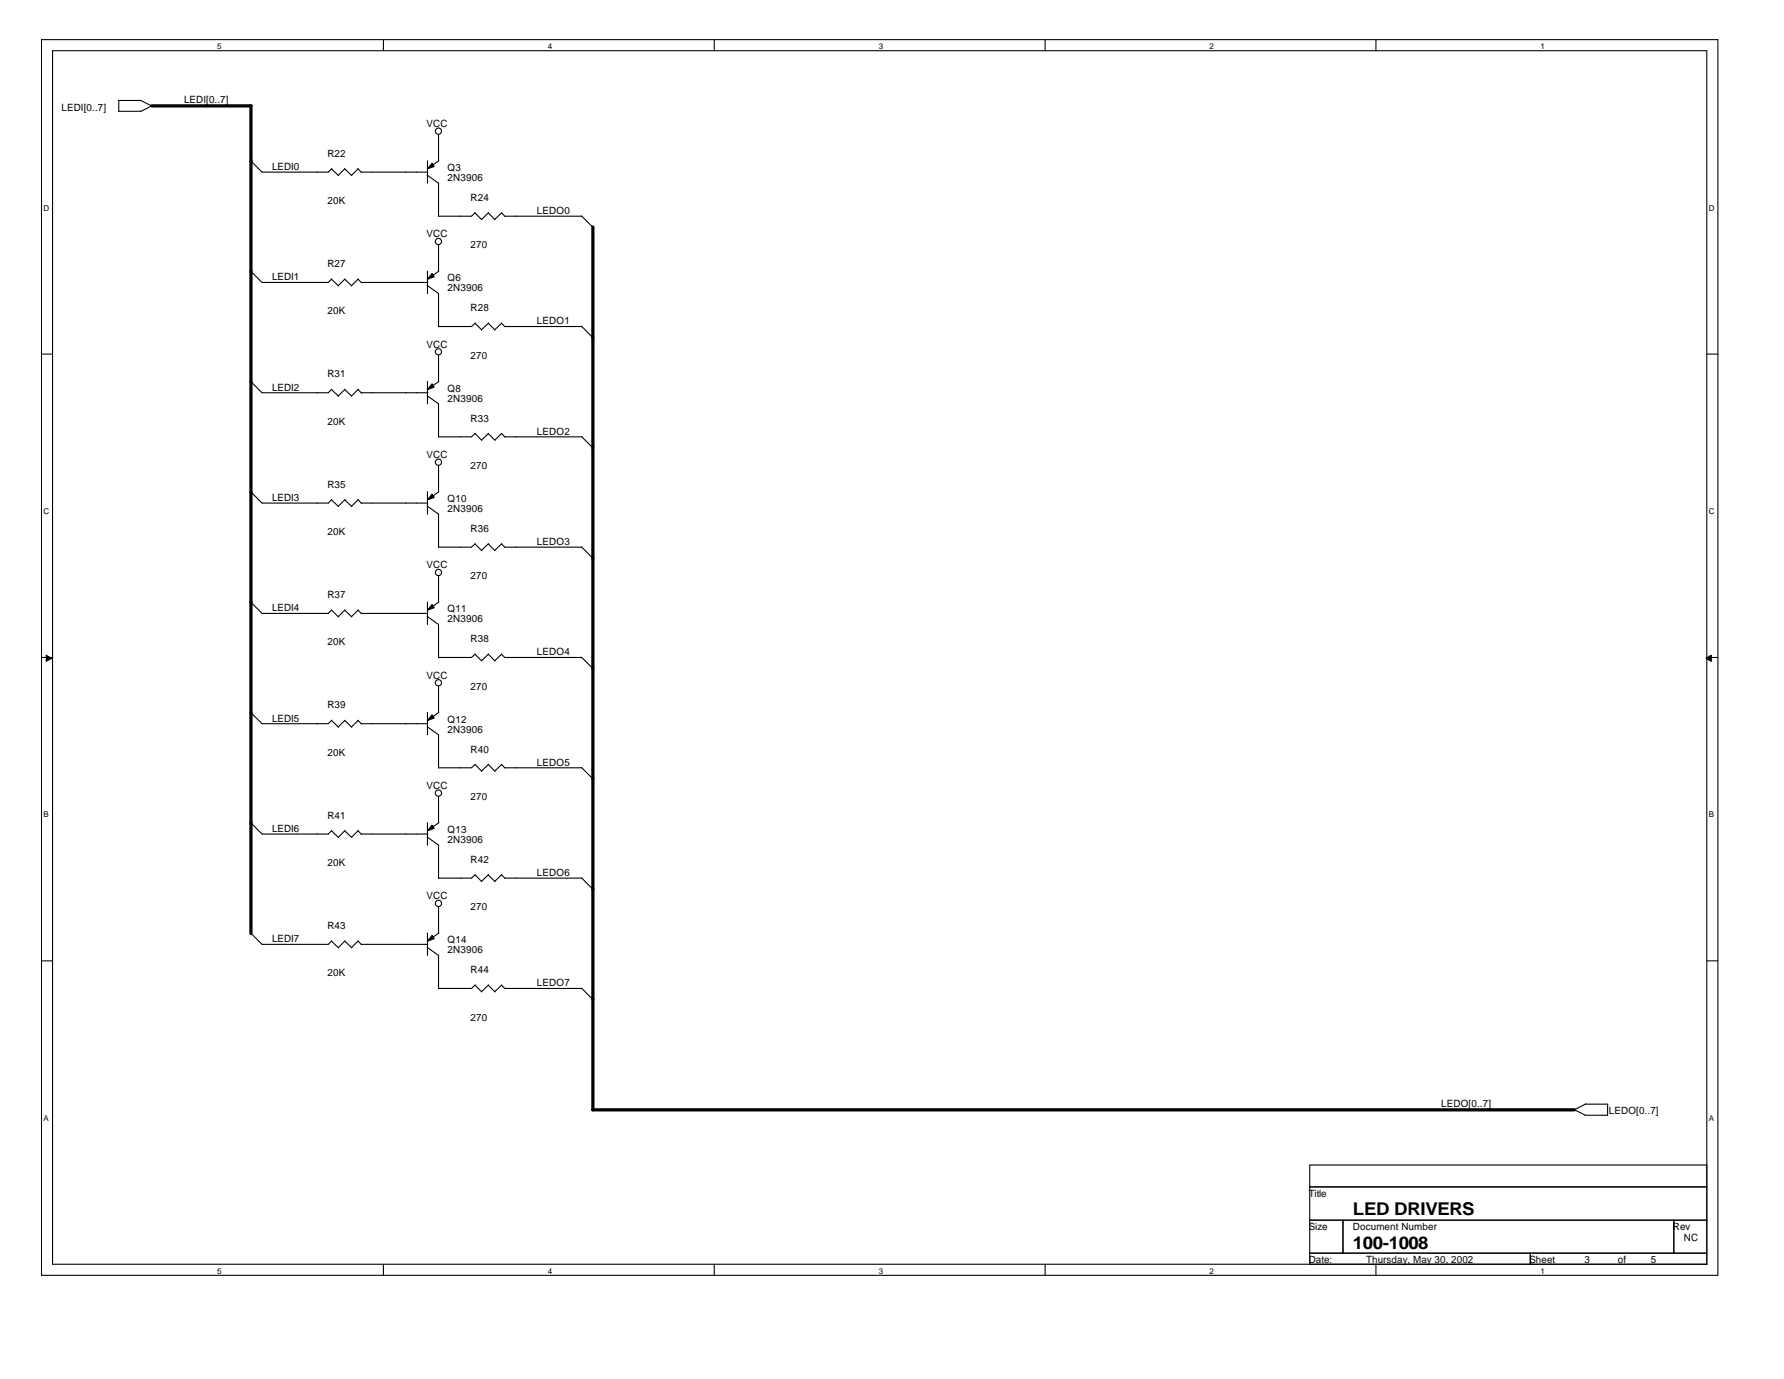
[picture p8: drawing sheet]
<svg xmlns="http://www.w3.org/2000/svg" width="279mm" height="216mm" viewBox="0 0 279 216" stroke-linecap="round" stroke-linejoin="round" font-family="sans-serif">
<g fill="none" stroke="#000" stroke-width=".17">
<path d="M6.5 6.2h262.5v193.5h-262.5zM8.2 7.9h259.1v190h-259.1zM18.6 17.4h3.4M18.6 15.7h3.5M18.6 15.7v1.7M22 15.7l1.8 .9M23.8 16.6l-1.8 .9M60 6.2v1.7M111.9 6.2v1.7M163.7 6.2v1.7M215.5 6.2v1.7M39.3 25.2l1.7 1.7h10.4l.6-.5"/>
<path d="M51.9 26.4l1.1 1.1M54 26.4l1.1 1.1M54 26.4l-1 1.1M56.1 26.4l.5 .6M56.1 26.4l-1 1.1M56.6 26.9h10.4M66.9 27.4l1.8 1.3v5.2M66.9 25.2v3.5M68.7 21.1v4.1M68.7 38.3v4.2M68.7 25.2l-1.8 1.2M74.4 33.3l1.1 1.1"/>
<path d="M74.4 33.3l-.6 .5h-5.1M76.5 33.3l1 1.1M76.5 33.3l-1.1 1.1M78.5 33.3l.6 .6M78.6 33.3l-1.1 1.1M79.1 33.8h12M91.1 33.8l1.8 1.8M6.5 55.4h1.7M39.3 42.4l1.7 1.8h10.4l.6-.5M39.3 59.7l1.7 1.8h10.4l.6-.6M51.9 43.7l1.1 1.1M54 43.7l1.1 1.1"/>
<path d="M54 43.7l-1 1M56.1 43.7l.5 .6M56.1 43.7l-1 1M56.6 44.2h10.4M66.9 44.7l1.8 1.3v5.2M66.9 42.4v3.6M66.9 59.7v3.5M68.7 55.6v4.2M68.7 42.4l-1.8 1.3M68.7 59.7l-1.8 1.3M74.4 50.6l1.1 1.1M74.4 50.6l-.6 .5h-5.1"/>
<path d="M76.5 50.6l1 1.1M76.5 50.6l-1.1 1M78.5 50.6l.6 .6M78.6 50.6l-1.1 1M79.1 51.1h12M91.1 51.1l1.8 1.8M267.3 55.4h1.7M39.3 77l1.7 1.8h10.4l.6-.6M51.9 61l1.1 1M51.9 78.3l1.1 1M54 61l1.1 1M54 78.3l1.1 1"/>
<path d="M54 60.9l-1 1.1M54 78.2l-1 1.1M56.1 61l.5 .5M56.1 78.3l.5 .5M56.1 60.9l-1 1.1M56.1 78.2l-1 1.1M56.6 61.5h10.4M56.6 78.8h10.4M66.9 62l1.8 1.2v5.2M66.9 79.2l1.8 1.3v5.2M66.9 77v3.5M68.7 72.9v4.1"/>
<path d="M68.7 77l-1.8 1.3M74.4 67.9l1.1 1M74.4 67.8l-.6 .6h-5.1M76.5 67.9l1 1M76.5 67.8l-1.1 1.1M78.5 67.9l.6 .5M78.6 67.8l-1.1 1.1M79.1 68.4h12M91.1 68.4l1.8 1.7M39.3 94.3l1.7 1.7h10.4l.6-.5M51.9 95.5l1.1 1.1M54 95.5l1.1 1.1"/>
<path d="M54 95.5l-1 1M56.1 95.5l.5 .6M56.1 95.5l-1 1M56.6 96h10.4M66.9 96.5l1.8 1.3v5.2M66.9 94.3v3.5M68.7 90.2v4.1M68.7 94.3l-1.8 1.2M74.4 85.2l1.1 1M74.4 85.1l-.6 .6h-5.1M76.5 85.2l1 1M76.5 85.1l-1.1 1.1"/>
<path d="M78.5 85.2l.6 .5M78.6 85.1l-1.1 1.1M79.1 85.7h12M91.1 85.6l1.8 1.8M6.5 102.9h1.7M39.3 111.5l1.7 1.8h10.4l.6-.5M51.9 112.8l1.1 1.1M54 112.8l1.1 1.1M54 112.8l-1 1M56.1 112.8l.5 .6M56.1 112.8l-1 1M56.6 113.3h10.4"/>
<path d="M66.9 113.8l1.8 1.2v5.3M66.9 111.5v3.5M68.7 107.4v4.2M68.7 111.5l-1.8 1.3M74.4 102.4l1.1 1.1M74.4 119.7l1.1 1.1M74.4 102.4l-.6 .5h-5.1M74.4 119.7l-.6 .5h-5.1M76.5 102.4l1 1.1M76.5 119.7l1 1.1M76.5 102.4l-1.1 1M76.5 119.7l-1.1 1"/>
<path d="M78.5 102.4l.6 .6M78.5 119.7l.6 .6M78.6 102.4l-1.1 1M78.6 119.7l-1.1 1M79.1 102.9h12M91.1 102.9l1.8 1.8M267.3 102.9h1.7M39.3 128.8l1.7 1.8h10.4l.6-.6M51.9 130.1l1.1 1M54 130.1l1.1 1M54 130l-1 1.1M56.1 130.1l.5 .5"/>
<path d="M56.1 130l-1 1.1M56.6 130.6h10.4M66.9 131l1.8 1.3v5.2M66.9 128.8v3.5M68.7 124.7v4.1M68.7 128.8l-1.8 1.3M74.4 137l1.1 1M74.4 136.9l-.6 .6h-5.1M76.5 137l1 1M76.5 136.9l-1.1 1.1M78.5 137l.6 .5M78.6 136.9l-1.1 1.1"/>
<path d="M79.1 137.5h12M79.1 120.2h12M91.1 120.2l1.8 1.7M91.1 137.4l1.8 1.8M6.5 150.4h1.7M39.3 146.1l1.7 1.8h10.4l.6-.6M51.9 147.3l1.1 1.1M54 147.3l1.1 1.1M54 147.3l-1 1.1M56.1 147.3l.5 .6M56.1 147.3l-1 1.1M56.6 147.9h10.4"/>
<path d="M66.9 148.3l1.8 1.3v5.2M66.9 146.1v3.5M68.7 142v4.1M68.7 146.1l-1.8 1.2M74.4 154.2l1.1 1.1M74.4 154.2l-.6 .6h-5.1M76.5 154.2l1 1.1M76.5 154.2l-1.1 1.1M78.5 154.2l.6 .6M78.6 154.2l-1.1 1.1M79.1 154.8h12M91.1 154.7l1.8 1.8"/>
<path d="M267.3 150.4h1.7M246.5 173.7l1.8 .9M248.3 174.6h3.5M248.3 172.9h3.5M248.3 172.8l-1.7 1M251.8 172.9v1.7M60 197.9v1.8M111.9 197.9v1.8M163.7 197.9v1.8M205.1 185.8h62.2M205.1 191h62.2M205.1 196.2h62.2"/>
<path d="M210.3 191v5.2M215.5 197.9v1.8M239.7 196.2v1.7M262.1 191v5.2M267.3 182.4h-62.2v15.5"/>
<circle cx="68.7" cy="20.5" r=".49"/>
<circle cx="68.7" cy="37.8" r=".49"/>
<circle cx="68.7" cy="55.1" r=".49"/>
<circle cx="68.7" cy="72.4" r=".49"/>
<circle cx="68.7" cy="89.6" r=".49"/>
<circle cx="68.7" cy="106.9" r=".49"/>
<circle cx="68.7" cy="124.2" r=".49"/>
<circle cx="68.7" cy="141.4" r=".49"/>
</g>
<g fill="#000" stroke="#000" stroke-width=".16">
<path d="M7.2 102.6l.9 .5-.9 .4z" fill-rule="evenodd"/>
<path d="M267.2 103.1l.8-.5v.9z" fill-rule="evenodd"/>
</g>
<g fill="#000" stroke="#000" stroke-width=".17">
<path d="M67.7 25.6l.3 .5-1.1 .3z" fill-rule="evenodd"/>
<path d="M67.7 42.8l.3 .5-1.1 .4z" fill-rule="evenodd"/>
<path d="M67.7 60.1l.3 .5-1.1 .4z" fill-rule="evenodd"/>
<path d="M67.7 77.4l.3 .5-1.1 .4z" fill-rule="evenodd"/>
<path d="M67.7 94.6l.3 .5-1.1 .4z" fill-rule="evenodd"/>
<path d="M67.7 111.9l.3 .5-1.1 .4z" fill-rule="evenodd"/>
<path d="M67.7 129.2l.3 .5-1.1 .4z" fill-rule="evenodd"/>
<path d="M67.7 146.5l.3 .5-1.1 .3z" fill-rule="evenodd"/>
</g>
<path d="M23.8 16.6h15.5M39.3 16.6v129.6M92.9 35.5v138.3M92.8 173.8h153.8" fill="none" stroke="#000" stroke-width=".51"/>
<g font-size="2.8">
<text x="211.9" y="190.3">LED DRIVERS</text>
<text x="211.9" y="195.5">100-1008</text>
</g>
<g font-size="1.6">
<text x="9.7" y="17.3">LEDI[0..7]</text>
<text x="28.8" y="16.1">LEDI[0..7]</text>
<text x="66.8" y="19.9">VCC</text>
<text x="42.6" y="26.6">LEDI0</text>
<text x="51.3" y="24.6">R22</text>
<text x="70.1" y="26.8">Q3</text>
<text x="70.1" y="28.4">2N3906</text>
<text x="51.3" y="32">20K</text>
<text x="73.7" y="31.5">R24</text>
<text x="84.1" y="33.5">LEDO0</text>
<text x="51.3" y="41.8">R27</text>
<text x="66.8" y="37.2">VCC</text>
<text x="73.7" y="38.9">270</text>
<text x="42.6" y="43.9">LEDI1</text>
<text x="70.1" y="44.1">Q6</text>
<text x="70.1" y="45.6">2N3906</text>
<text x="51.3" y="49.2">20K</text>
<text x="73.7" y="48.7">R28</text>
<text x="84.1" y="50.8">LEDO1</text>
<text x="51.3" y="59.1">R31</text>
<text x="66.8" y="54.4">VCC</text>
<text x="73.7" y="56.2">270</text>
<text x="42.6" y="61.2">LEDI2</text>
<text x="70.1" y="61.3">Q8</text>
<text x="70.1" y="62.9">2N3906</text>
<text x="73.7" y="66">R33</text>
<text x="51.3" y="66.5">20K</text>
<text x="66.8" y="71.7">VCC</text>
<text x="84.1" y="68.1">LEDO2</text>
<text x="51.3" y="76.4">R35</text>
<text x="73.7" y="73.4">270</text>
<text x="42.6" y="78.4">LEDI3</text>
<text x="51.3" y="83.8">20K</text>
<text x="70.1" y="78.6">Q10</text>
<text x="70.1" y="80.2">2N3906</text>
<text x="73.7" y="83.3">R36</text>
<text x="66.8" y="89">VCC</text>
<text x="84.1" y="85.3">LEDO3</text>
<text x="42.6" y="95.7">LEDI4</text>
<text x="51.3" y="93.6">R37</text>
<text x="70.1" y="95.9">Q11</text>
<text x="73.7" y="90.7">270</text>
<text x="51.3" y="101">20K</text>
<text x="70.1" y="97.5">2N3906</text>
<text x="73.7" y="100.5">R38</text>
<text x="66.8" y="106.3">VCC</text>
<text x="73.7" y="108">270</text>
<text x="84.1" y="102.6">LEDO4</text>
<text x="42.6" y="113">LEDI5</text>
<text x="51.3" y="110.9">R39</text>
<text x="70.1" y="113.2">Q12</text>
<text x="51.3" y="118.3">20K</text>
<text x="70.1" y="114.7">2N3906</text>
<text x="73.7" y="117.8">R40</text>
<text x="84.1" y="119.9">LEDO5</text>
<text x="66.8" y="123.5">VCC</text>
<text x="73.7" y="125.3">270</text>
<text x="42.6" y="130.3">LEDI6</text>
<text x="51.3" y="128.2">R41</text>
<text x="70.1" y="130.4">Q13</text>
<text x="70.1" y="132">2N3906</text>
<text x="51.3" y="135.6">20K</text>
<text x="73.7" y="135.1">R42</text>
<text x="84.1" y="137.2">LEDO6</text>
<text x="66.8" y="140.8">VCC</text>
<text x="73.7" y="142.5">270</text>
<text x="42.6" y="147.5">LEDI7</text>
<text x="51.3" y="145.5">R43</text>
<text x="70.1" y="147.7">Q14</text>
<text x="70.1" y="149.3">2N3906</text>
<text x="51.3" y="152.9">20K</text>
<text x="73.7" y="152.4">R44</text>
<text x="84.1" y="154.4">LEDO7</text>
<text x="73.7" y="159.8">270</text>
<text x="225.7" y="173.3">LEDO[0..7]</text>
<text x="252" y="174.5">LEDO[0..7]</text>
<text x="205" y="187.4">Title</text>
<text x="205" y="192.6">Size</text>
<text x="205" y="197.8">Date:</text>
<text x="211.9" y="192.6">Document Number</text>
<text x="214" y="197.8">Thursday, May 30, 2002</text>
<text x="239.5" y="197.8">Sheet</text>
<text x="248.2" y="197.8">3</text>
<text x="253.4" y="197.8">of</text>
<text x="258.5" y="197.8">5</text>
<text x="262" y="192.6">Rev</text>
<text x="263.7" y="194.4">NC</text>
</g>
<g font-size="1.3">
<text x="34" y="7.7">5</text>
<text x="85.8" y="7.7">4</text>
<text x="137.6" y="7.7">3</text>
<text x="189.4" y="7.7">2</text>
<text x="241.3" y="7.7">1</text>
<text x="6.8" y="33">D</text>
<text x="267.6" y="33">D</text>
<text x="6.8" y="80.5">C</text>
<text x="267.6" y="80.5">C</text>
<text x="6.8" y="128">B</text>
<text x="267.6" y="128">B</text>
<text x="6.8" y="175.5">A</text>
<text x="267.6" y="175.5">A</text>
<text x="34" y="199.4">5</text>
<text x="85.8" y="199.4">4</text>
<text x="137.6" y="199.4">3</text>
<text x="189.4" y="199.4">2</text>
<text x="241.3" y="199.4">1</text>
</g>
</svg>
